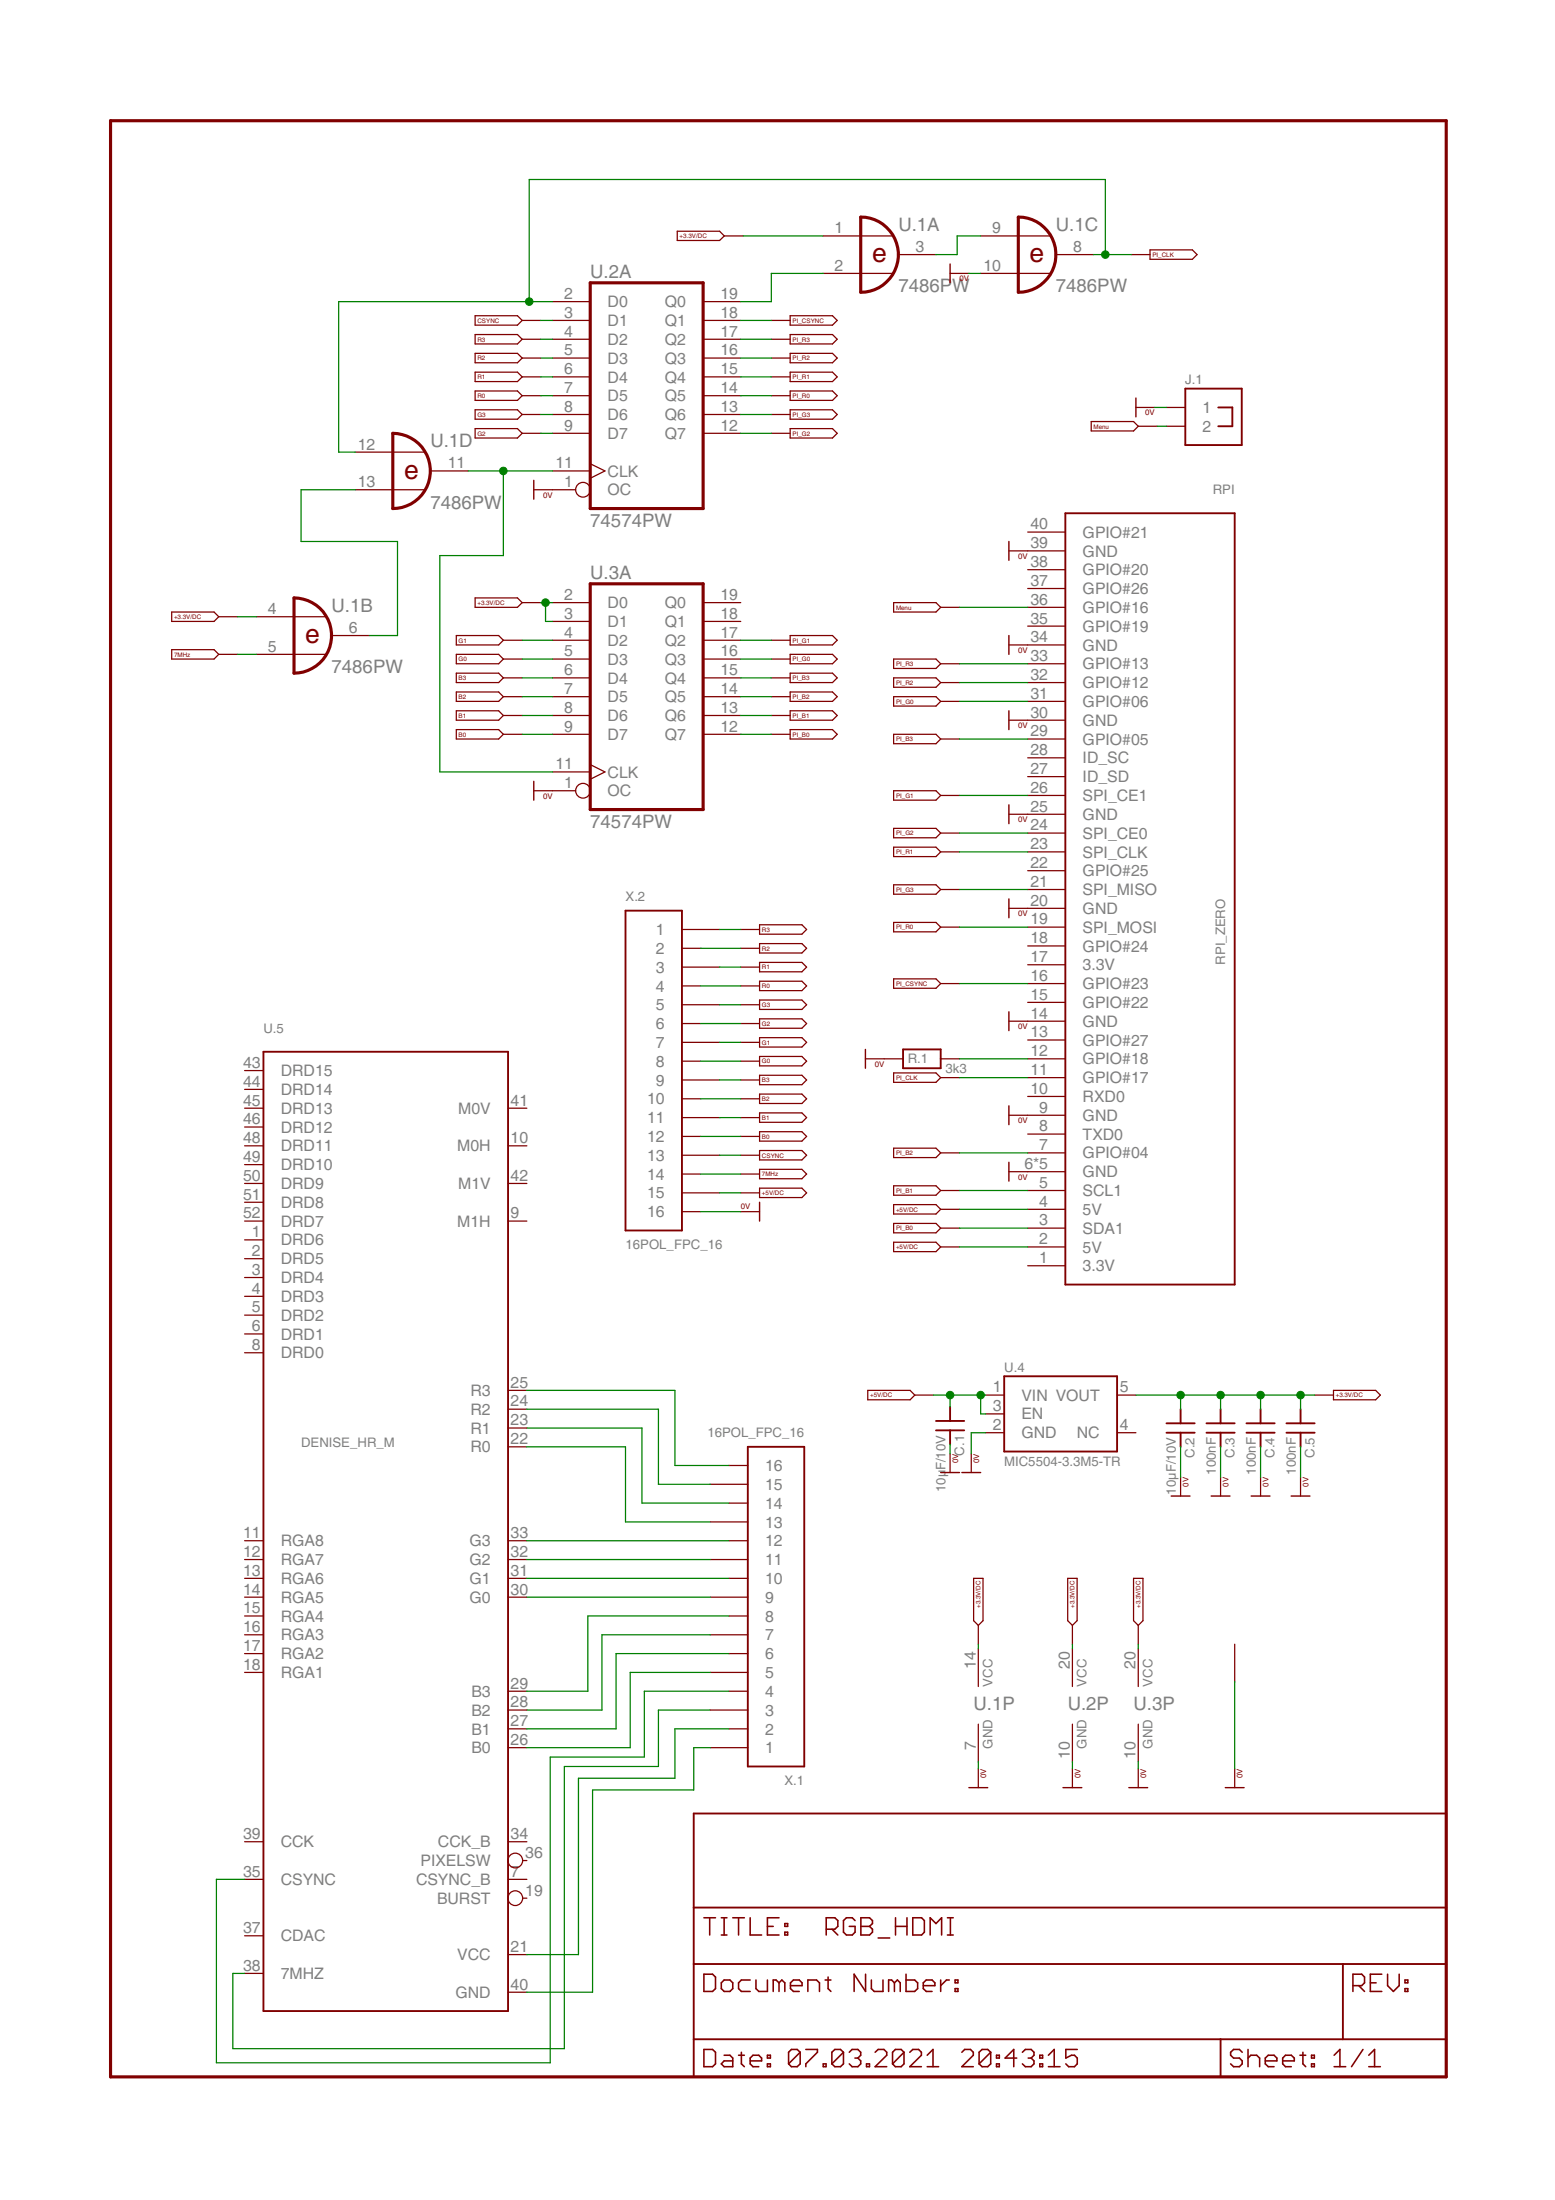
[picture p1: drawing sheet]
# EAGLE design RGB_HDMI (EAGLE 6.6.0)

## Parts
C.1  10µF/10V  CAPACITOR_SMD_0805  [0805]
C.2  10µF/10V  CAPACITOR_SMD_0805  [0805]
C.3  100nF  CAPACITOR_SMD_0805  [0805]
C.4  100nF  CAPACITOR_SMD_0805  [0805]
C.5  100nF  CAPACITOR_SMD_0805  [0805]
J.1  2POLIG_1REIHIG  [2POLIG_1REIHIG]
K.1  PAD_1,0SQ  [1,0SQ]
R.1  3k3  RESISTOR_SMD_0805  [0805]
RPI  RPI_ZERO  [RPI_ZERO_FULL]
U.1  7486PW  [TSSOP14]
U.2  74574PW  [TSSOP20]
U.3  74574PW  [TSSOP20]
U.4  MIC5504-3.3M5-TR  TLV755P  [SOT23-5]
U.5  DENISE_HR_M  [PLCC_52_MIRROR]
X.1  16POL_FPC_16  [MOLEX_FPC_16]
X.2  16POL_FPC_16  [MOLEX_FPC_16]

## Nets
0V: C.1.2 C.2.2 C.3.2 C.4.2 C.5.2 J.1.1 K.1.P$1 R.1.1 RPI.6(GND) RPI.9(GND) RPI.14(GND) RPI.20(GND) RPI.25(GND) RPI.30(GND) RPI.34(GND) RPI.39(GND) RPI.P$1(GND) RPI.P$2(GND) RPI.P$3(GND) RPI.P$4(GND) U.1.7(P:GND) U.1.10(C:I1) U.2.1(A:OC) U.2.10(P:GND) U.3.1(A:OC) U.3.10(P:GND) U.4.2(GND) X.2.16
7MHZ: U.1.5(B:I1) X.2.14 ; supply symbol labelled 7MHz
+3.3V: C.2.1 C.3.1 C.4.1 C.5.1 U.1.1(A:I0) U.1.4(B:I0) U.1.14(P:VCC) U.2.20(P:VCC) U.3.2(A:D0) U.3.3(A:D1) U.3.20(P:VCC) U.4.5(VOUT) ; supply symbol labelled +3.3V-IN, +3.3V-OUT
+5V: C.1.1 RPI.2(5V) RPI.4(5V) U.4.1(VIN) U.4.3(EN) X.2.15 ; supply symbol labelled +5V-IN, +5V-OUT
B0: U.3.9(A:D7) X.2.12
B1: U.3.8(A:D6) X.2.11
B2: U.3.7(A:D5) X.2.10
B3: U.3.6(A:D4) X.2.9
CSYNC: U.2.3(A:D1) X.2.13
G0: U.3.5(A:D3) X.2.8
G1: U.3.4(A:D2) X.2.7
G2: U.2.9(A:D7) X.2.6
G3: U.2.8(A:D6) X.2.5
GND: U.5.40(GND) X.1.1
MENUE: J.1.2 RPI.36(GPIO#16) ; supply symbol labelled Menu
N$1: U.1.6(B:O) U.1.13(D:I1)
N$2: U.5.25(R3) X.1.16
N$3: U.5.24(R2) X.1.15
N$4: U.5.23(R1) X.1.14
N$5: U.5.22(R0) X.1.13
N$6: U.1.11(D:O) U.2.11(A:CLK) U.3.11(A:CLK)
N$7: U.1.2(A:I1) U.2.19(A:Q0)
N$8: U.1.3(A:O) U.1.9(C:I0)
N$9: U.5.30(G0) X.1.9
N$10: U.5.31(G1) X.1.10
N$11: U.5.32(G2) X.1.11
N$12: U.5.33(G3) X.1.12
N$13: U.5.29(B3) X.1.8
N$14: U.5.28(B2) X.1.7
N$15: U.5.27(B1) X.1.6
N$16: U.5.26(B0) X.1.5
N$18: U.5.21(VCC) X.1.2
N$19: U.5.38(7MHZ) X.1.3
N$20: U.5.35(CSYNC) X.1.4
N$37: R.1.2 RPI.12(GPIO#18)
PI_B0: RPI.3(SDA1) U.3.12(A:Q7)
PI_B1: RPI.5(SCL1) U.3.13(A:Q6)
PI_B2: RPI.7(GPIO#04) U.3.14(A:Q5)
PI_B3: RPI.29(GPIO#05) U.3.15(A:Q4)
PI_CLK: RPI.11(GPIO#17) U.1.8(C:O) U.1.12(D:I0) U.2.2(A:D0)
PI_CSYNC: RPI.16(GPIO#23) U.2.18(A:Q1)
PI_G0: RPI.31(GPIO#06) U.3.16(A:Q3)
PI_G1: RPI.26(SPI_CE1) U.3.17(A:Q2)
PI_G2: RPI.24(SPI_CE0) U.2.12(A:Q7)
PI_G3: RPI.21(SPI_MISO) U.2.13(A:Q6)
PI_R0: RPI.19(SPI_MOSI) U.2.14(A:Q5)
PI_R1: RPI.23(SPI_CLK) U.2.15(A:Q4)
PI_R2: RPI.32(GPIO#12) U.2.16(A:Q3)
PI_R3: RPI.33(GPIO#13) U.2.17(A:Q2)
R0: U.2.7(A:D5) X.2.4
R1: U.2.6(A:D4) X.2.3
R2: U.2.5(A:D3) X.2.2
R3: U.2.4(A:D2) X.2.1
Unconnected: RPI.1(3.3V) RPI.8(TXD0) RPI.10(RXD0) RPI.13(GPIO#27) RPI.15(GPIO#22) RPI.17(3.3V) RPI.18(GPIO#24) RPI.22(GPIO#25) RPI.27(ID_SD) RPI.28(ID_SC) RPI.35(GPIO#19) RPI.37(GPIO#26) RPI.38(GPIO#20) RPI.40(GPIO#21) U.3.18(A:Q1) U.3.19(A:Q0) U.4.4(NC) U.5.1(DRD6) U.5.2(DRD5) U.5.3(DRD4) U.5.4(DRD3) U.5.5(DRD2) U.5.6(DRD1) U.5.7(CSYNC_B) U.5.8(DRD0) U.5.9(M1H) U.5.10(M0H) U.5.11(RGA8) U.5.12(RGA7) U.5.13(RGA6) U.5.14(RGA5) U.5.15(RGA4) U.5.16(RGA3) U.5.17(RGA2) U.5.18(RGA1) U.5.19(BURST) U.5.34(CCK_B) U.5.36(PIXELSW) U.5.37(CDAC) U.5.39(CCK) U.5.41(M0V) U.5.42(M1V) U.5.43(DRD15) U.5.44(DRD14) U.5.45(DRD13) U.5.46(DRD12) U.5.48(DRD11) U.5.49(DRD10) U.5.50(DRD9) U.5.51(DRD8) U.5.52(DRD7)
